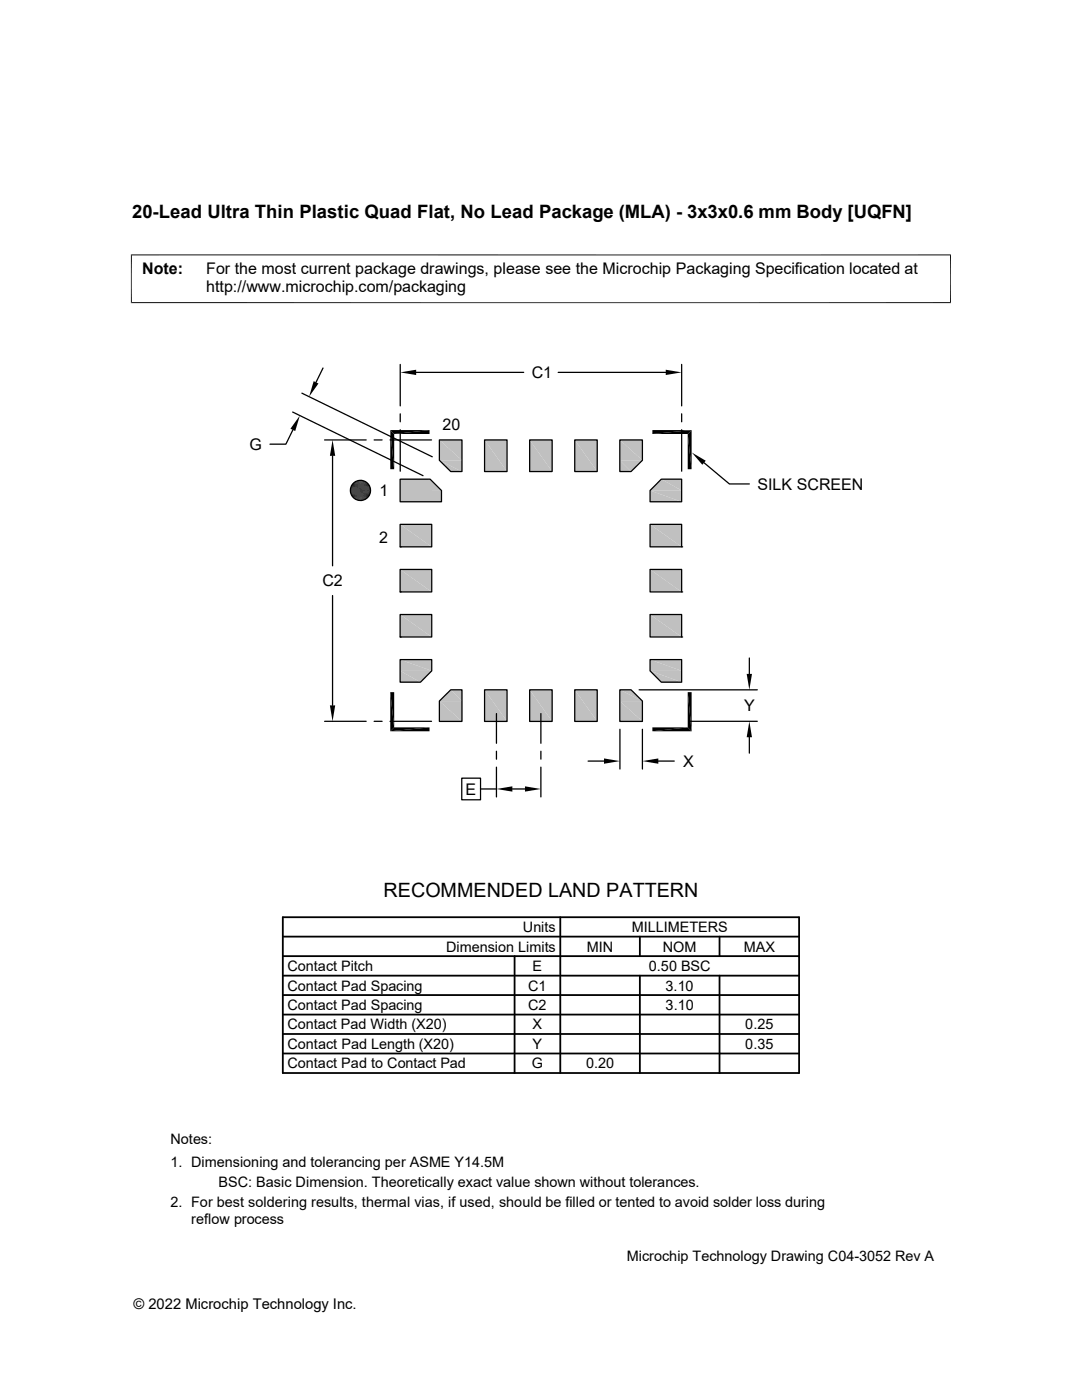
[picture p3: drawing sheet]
<svg xmlns="http://www.w3.org/2000/svg" width="216mm" height="279mm" viewBox="0 0 216 279" stroke-linecap="round" stroke-linejoin="round" font-family="sans-serif">
<g fill="#c0c0c0">
<path d="M123.7 87.8l4.5 4.1h-4.5z"/>
<path d="M123.7 87.8h4.5v4.1z"/>
<path d="M87.7 87.8l4.5 4.1h-4.5z"/>
<path d="M87.7 87.8h4.5v4.1z"/>
<path d="M123.7 91.9l2.2 2.2h-2.2z"/>
<path d="M123.7 91.9h4.5l-2.3 2.2z"/>
<path d="M114.7 87.8l4.5 6.3h-4.5z"/>
<path d="M114.7 87.8h4.5v6.3z"/>
<path d="M105.7 87.8l4.5 6.3h-4.5z"/>
<path d="M105.7 87.8h4.5v6.3z"/>
<path d="M96.7 87.8l4.5 6.3h-4.5z"/>
<path d="M96.7 87.8h4.5v6.3z"/>
<path d="M87.7 91.9l4.5 2.2h-2.3z"/>
<path d="M87.7 91.9h4.5v2.2z"/>
<path d="M132 95.6l4 2.3h-6.3z"/>
<path d="M132 95.6h4v2.3z"/>
<path d="M79.8 95.6l6.3 2.3h-6.3z"/>
<path d="M79.8 95.6h4.1l2.2 2.3z"/>
<path d="M129.7 97.9l6.3 2.2h-6.3z"/>
<path d="M129.7 97.9h6.3v2.2z"/>
<path d="M79.8 97.9l6.3 2.2h-6.3z"/>
<path d="M79.8 97.9h6.3v2.2z"/>
<path d="M129.7 104.6l6.3 4.5h-6.3z"/>
<path d="M129.7 104.6h6.3v4.5z"/>
<path d="M79.8 104.6l6.3 4.5h-6.3z"/>
<path d="M79.8 104.6h6.3v4.5z"/>
<path d="M129.7 113.6l6.3 4.5h-6.3z"/>
<path d="M129.7 113.6h6.3v4.5z"/>
<path d="M79.8 113.6l6.3 4.5h-6.3z"/>
<path d="M79.8 113.6h6.3v4.5z"/>
<path d="M129.7 122.6l6.3 4.5h-6.3z"/>
<path d="M129.7 122.6h6.3v4.5z"/>
<path d="M79.8 122.6l6.3 4.5h-6.3z"/>
<path d="M79.8 122.6h6.3v4.5z"/>
<path d="M129.7 131.6l6.3 2.3h-6.3z"/>
<path d="M129.7 131.6h6.3v2.3z"/>
<path d="M79.8 131.6l6.3 2.3h-6.3z"/>
<path d="M79.8 131.6h6.3v2.3z"/>
<path d="M129.7 133.9l6.3 2.2h-4z"/>
<path d="M129.7 133.9h6.3v2.2z"/>
<path d="M79.8 133.9l4.1 2.2h-4.1z"/>
<path d="M79.8 133.9h6.3l-2.2 2.2z"/>
<path d="M123.7 137.7l4.5 2.2h-4.5z"/>
<path d="M123.7 137.7h2.2l2.3 2.2z"/>
<path d="M87.7 139.9l2.2-2.2 2.3 2.2z"/>
<path d="M89.9 137.7h2.3v2.2z"/>
<path d="M123.7 139.9l4.5 4.1h-4.5z"/>
<path d="M123.7 139.9h4.5v4.1z"/>
<path d="M114.7 137.7l4.5 6.3h-4.5z"/>
<path d="M114.7 137.7h4.5v6.3z"/>
<path d="M105.7 137.7l4.5 6.3h-4.5z"/>
<path d="M105.7 137.7h4.5v6.3z"/>
<path d="M96.7 137.7l4.5 6.3h-4.5z"/>
<path d="M96.7 137.7h4.5v6.3z"/>
<path d="M87.7 139.9l4.5 4.1h-4.5z"/>
<path d="M87.7 139.9h4.5v4.1z"/>
</g>
<g fill="none" stroke="#000" stroke-width=".25">
<path d="M87.7 87.8h4.5v6.3h-2.3l-2.2-2.2zM96.7 87.8h4.5v6.3h-4.5zM105.7 87.8h4.5v6.3h-4.5zM114.7 87.8h4.5v6.3h-4.5zM123.7 87.8h4.5v4.1l-2.3 2.2h-2.2zM132 95.6h4v4.5h-6.3v-2.2zM79.8 113.6h6.3v4.5h-6.3zM79.8 118.1h.1M79.8 104.6h6.3v4.5h-6.3zM79.8 109.1h.1M129.7 113.6h6.3v4.5h-6.3zM129.7 104.6h6.3v4.5h-6.3z"/>
<path d="M136 118.1h.1M136 109.1h.1M79.8 122.6h6.3v4.5h-6.3zM79.8 127.1h.1M79.8 131.6h6.3v2.3l-2.2 2.2h-4.1zM87.7 139.9l2.2-2.2h2.3v6.3h-4.5zM96.7 137.7h4.5v6.3h-4.5zM105.7 137.7h4.5v6.3h-4.5zM114.7 137.7h4.5v6.3h-4.5zM123.7 137.7h2.2l2.3 2.2v4.1h-4.5zM129.7 131.6h6.3v4.5h-4l-2.3-2.2zM129.7 122.6h6.3v4.5h-6.3z"/>
<path d="M136 127.1h.1"/>
</g>
<g fill="#c0c0c0">
<path d="M79.8 95.6l7.9 2.3h-7.9z"/>
<path d="M79.8 95.6h5.7l2.2 2.3z"/>
<path d="M79.8 97.9l7.9 2.2h-7.9z"/>
<path d="M79.8 97.9h7.9v2.2z"/>
<path d="M79.8 95.6l8.3 2.3h-8.3z"/>
<path d="M79.8 95.6h6l2.3 2.3z"/>
<path d="M79.8 97.9l8.3 2.2h-8.3z"/>
<path d="M79.8 97.9h8.3v2.2z"/>
</g>
<g fill="none" stroke="#000" stroke-width=".25">
<path d="M60.2 78.5l26.1 12.7M64.5 73.4l-1.4 2.9M79.9 72.7v8.3M83 74.3h21.5M111.4 74.3h21.4M136 72.7v8.3M58.4 82.2l26 12.7M58.4 85.8l-1.4 2.8h-3.1M64.8 87.8h8.3M66.4 91v21.9M74.7 87.8h1.5M77.8 87.8h8.3"/>
<path d="M79.8 95.6h6l2.3 2.3v2.2h-8.3zM79.9 82.6v1.6M79.9 85.8v8.2M136 82.6v1.6M136 85.8v8.2M140.5 92.4l5 4.2h4M66.4 118.9v21.9M127.5 137.7h23.6M149.5 131.3v3.2M64.8 144h8.3M74.7 144h1.5M77.8 144h8.3"/>
<path d="M92.1 155.3h3.8v4.3h-3.8zM95.9 157.5h3.2M99.1 142.4v5.9M99.1 149.9v1.6M99.1 153.1v5.9M102.2 157.5h2.6M107.9 142.4v5.9M107.9 149.9v1.6M107.9 153.1v5.9M117.3 151.9h3.2M123.7 145.5v8M128.2 145.5v8"/>
<path d="M131.4 151.9h3.1M137.6 144h13.5M149.5 147.1v3.2"/>
<circle cx="71.9" cy="97.9" r="2.01"/>
</g>
<g fill="none" stroke="#000" stroke-width=".36">
<path d="M56.4 186.9h103M56.4 183h103v31.1h-103zM56.4 190.8h103M56.4 198.6h103M56.4 194.7h103M102.7 190.8v23.3M111.8 183v31.1M127.7 186.9v3.9M127.7 194.7v19.4M143.6 186.9v3.9M143.6 194.7v19.4M56.4 202.5h103"/>
<path d="M56.4 206.4h103M56.4 210.2h103"/>
</g>
<g fill="#000">
<path d="M62.6 76.1l.9 .4-1.8 2.7zM79.9 74.3l3.1-.5v1zM132.8 73.8l3.2 .5-3.2 .5zM59.8 82.9l-.9 3.1-.9-.4zM66.4 87.8l.5 3.2h-1.1zM70.9 99.7h1.9zM71.1 96l1.8 .1zM71.1 99.7l1.5 .1zM71.1 99.7h1.7zM71.1 96h1.7zM71.2 96h1.6zM71.2 99.8l1.2 .1z"/>
<path d="M71.2 99.8h1.4zM71.2 96h1.4zM71.5 95.9l1.1 .1zM71.5 99.9h.6zM71.5 99.9h.9zM71.5 95.9h.9zM71.6 95.9h.8zM71.6 99.9h.5zM71.6 95.9h.5zM77.9 85.8l.8 7.8h-.8zM77.9 85.8l.8 .8v7zM78.7 86.6l7-.8v.8z"/>
<path d="M77.9 85.8h7.8l-7 .8zM130.2 85.8h7.8l-7.8 .8zM130.2 86.6l7.8-.8-.8 .8zM137.2 86.6l.8 7h-.8zM137.2 86.6l.8-.8v7.8zM138 90.3l2.8 1.6-.7 .9zM149 134.5h1.1l-.6 3.2zM65.8 140.8h1.1l-.5 3.2zM77.9 138.1l.8 7.1-.8 .7zM77.9 138.1h.8v7.1zM77.9 145.9l7.8-.7v.7zM77.9 145.9l.8-.7h7z"/>
<path d="M99.1 157.5l3.1-.6v1.1zM104.8 156.9l3.1 .6-3.1 .5zM120.5 151.4l3.2 .5-3.2 .5zM130.2 145.2h7l-7 .7zM130.2 145.9l7-.7 .8 .7zM128.2 151.9l3.2-.5v1zM137.2 138.1l.8 7.8-.8-.7zM137.2 138.1h.8v7.8zM149.5 144l.6 3.1h-1.1z"/>
</g>
<g fill="none" stroke="#000" stroke-width=".2">
<path d="M26.1 50.9h163.7M26.2 50.8v9.7M189.7 50.8v9.7M26.1 60.4h163.7M69.9 97.8h4.1M69.9 98.2h4M69.9 97.6h4M69.9 97.4h4M69.9 98.4h4M70 97.2h3.9M70 98.6h3.9M70 98.7h3.8"/>
<path d="M70 97h3.8M70.1 98.9h3.6M70.1 96.9h3.6M70.2 99.1h3.4M70.2 96.7h3.4M70.3 96.6h3.2M70.3 99.2h3.2M70.5 99.4h2.9M70.5 96.4h2.9M70.6 96.3h2.6M70.6 99.5h2.6M70.8 96.2h2.3"/>
<path d="M70.8 99.6h2.3M70.9 96.1h2M70.9 99.7h2"/>
</g>
<path d="M69.9 98h4.1" fill="none" stroke="#000" stroke-width=".21"/>
<text font-size="3.9" x="76.5" y="178.9">RECOMMENDED LAND PATTERN</text>
<text font-size="3.7" x="26.4" y="43.5">20-Lead Ultra Thin Plastic Quad Flat, No Lead Package (MLA) - 3x3x0.6 mm Body [UQFN]</text>
<g font-size="3.2">
<text x="28.4" y="54.6">Note:</text>
<text x="41.1" y="58.3">http://www.microchip.com/packaging</text>
<text x="41.1" y="54.6">For the most current package drawings, please see the Microchip Packaging Specification located at</text>
<text x="106.1" y="75.4">C1</text>
<text x="49.8" y="89.8">G</text>
<text x="88.3" y="85.7">20</text>
<text x="75.7" y="99">1</text>
<text x="151.2" y="97.7">SILK SCREEN</text>
<text x="75.6" y="108.3">2</text>
<text x="64.3" y="117">C2</text>
<text x="148.5" y="142">Y</text>
<text x="136.3" y="153">X</text>
<text x="92.9" y="158.6">E</text>
</g>
<g font-size="2.9">
<text x="89" y="189.9">Dimension Limits</text>
<text x="104.3" y="186">Units</text>
<text x="117.1" y="189.9">MIN</text>
<text x="126" y="186">MILLIMETERS</text>
<text x="132.3" y="189.9">NOM</text>
<text x="148.4" y="189.9">MAX</text>
<text x="57.3" y="193.8">Contact Pitch</text>
<text x="57.3" y="197.7">Contact Pad Spacing</text>
<text x="105.4" y="197.7">C1</text>
<text x="106.3" y="193.8">E</text>
<text x="129.5" y="193.8">0.50 BSC</text>
<text x="132.8" y="197.7">3.10</text>
<text x="57.3" y="201.6">Contact Pad Spacing</text>
<text x="105.4" y="201.6">C2</text>
<text x="132.8" y="201.6">3.10</text>
<text x="57.3" y="209.3">Contact Pad Length (X20)</text>
<text x="57.3" y="205.4">Contact Pad Width (X20)</text>
<text x="106.3" y="209.3">Y</text>
<text x="106.3" y="205.4">X</text>
<text x="148.7" y="209.3">0.35</text>
<text x="148.7" y="205.4">0.25</text>
<text x="57.3" y="213.2">Contact Pad to Contact Pad</text>
<text x="106.1" y="213.2">G</text>
<text x="116.9" y="213.2">0.20</text>
<text x="34" y="228.3">Notes:</text>
<text x="34" y="232.9">1. Dimensioning and tolerancing per ASME Y14.5M</text>
<text x="43.6" y="236.9">BSC: Basic Dimension. Theoretically exact value shown without tolerances.</text>
<text x="34" y="241">2. For best soldering results, thermal vias, if used, should be filled or tented to avoid solder loss during</text>
<text x="38.1" y="244.3">reflow process</text>
<text x="125.1" y="251.7">Microchip Technology Drawing C04-3052 Rev A</text>
<text x="26.6" y="261.3">© 2022 Microchip Technology Inc.</text>
</g>
</svg>
